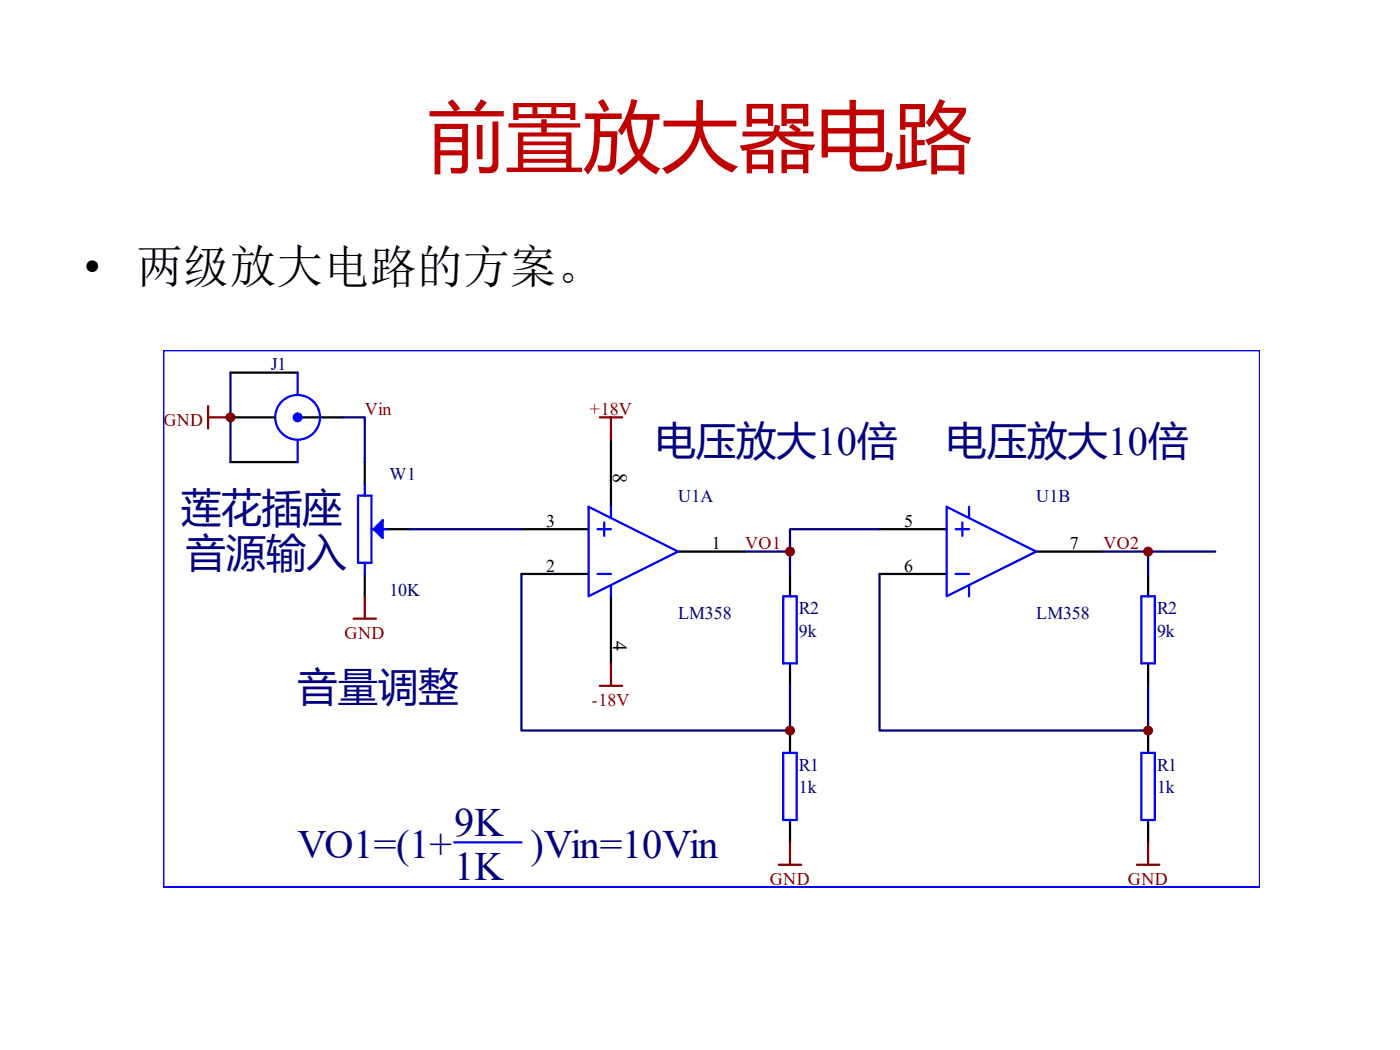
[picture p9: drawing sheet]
<svg xmlns="http://www.w3.org/2000/svg" width="254mm" height="190mm" viewBox="0 0 254 190" stroke-linecap="round" stroke-linejoin="round" font-family="sans-serif">
<g fill="none" stroke="#000" stroke-width=".41">
<path d="M41.8 75.7h8.1M41.8 67.6h12.2M54 75.7h8.1M110.8 79.8v12.2M41.8 83.8h12.2M66.2 83.8v4.1M70.2 96h4.1M94.6 96h12.2M159.6 96h12.2M66.2 104.1v4.1M94.6 104.1h12.2M110.8 108.2v12.2"/>
<path d="M123 100.1h12.2M143.3 104.1v4.1M159.6 104.1h12.2M188 100.1h12.2M208.3 104.1v4.1M143.3 120.4v4M143.3 132.5v4.1M208.3 120.4v4M208.3 132.5v4.1M143.3 148.8v4M208.3 148.8v4"/>
</g>
<g fill="none" stroke="#00f" stroke-width=".41">
<path d="M29.6 63.5h199v97.4h-199zM54 67.6v4.1M54 79.8v4M65 89.9h2.4v12.2h-2.4zM66.2 87.9v2M67.4 96h2.8M106.8 92l16.2 8.1-16.2 8.1zM108.4 96h2.4M109.6 94.8v2.4M110.8 92v2M171.8 92l16.2 8.1-16.2 8.1zM173.4 96h2.4"/>
<path d="M174.6 94.8v2.4M175.8 92v2M66.2 102.1v2M108.4 104.1h2.4M110.8 106.2v2M142.1 108.2h2.4v12.2h-2.4zM173.4 104.1h2.4M175.8 106.2v2M207.1 108.2h2.4v12.2h-2.4zM142.1 136.6h2.4v12.2h-2.4zM207.1 136.6h2.4v12.2h-2.4zM82.4 152.8h12.2"/>
<circle cx="54" cy="75.7" r="4.1"/>
</g>
<path d="M67.8 96l1.6-1.6v3.2z" fill="#00f" stroke="#00f" stroke-width=".41"/>
<circle cx="54" cy="75.7" r=".81" fill="#00f" stroke="#00f" stroke-width=".18"/>
<path d="M41.8 67.6v16.2M62.1 75.7h4.1v8.1M74.3 96h20.3M159.6 96h-16.3v4.1M94.6 104.1v28.4h48.7v-8.1M135.2 100.1h8.1v4M159.6 104.1v28.4h48.7v-8.1M200.2 100.1h8.1v4M208.3 100.1h12.2" fill="none" stroke="#000080" stroke-width=".41"/>
<path d="M37.8 73.7v4M37.8 75.7h4M108.8 75.7h4.1M110.8 75.7v4.1M64.1 112.2h4.1M66.2 108.2v4M108.8 124.4h4.1M110.8 120.4v4M141.3 156.9h4.1M143.3 152.8v4.1M206.3 156.9h4M208.3 152.8v4.1" fill="none" stroke="#800000" stroke-width=".41"/>
<g fill="#800000" stroke="#800000" stroke-width=".18">
<circle cx="41.8" cy="75.7" r=".81"/>
<circle cx="143.3" cy="132.5" r=".81"/>
<circle cx="208.3" cy="132.5" r=".81"/>
<circle cx="143.3" cy="100.1" r=".81"/>
<circle cx="208.3" cy="100.1" r=".81"/>
</g>
<text font-size="14.1" fill="#c00000" x="77.6" y="29.8">前置放大器电路</text>
<g font-size="8.5">
<text x="15.2" y="51.3">•</text>
<text x="24.8" y="51.3">两级放大电路的方案。</text>
</g>
<g font-size="7.3" fill="#000080">
<text x="119" y="82.6">电压放大10倍</text>
<text x="171.8" y="82.6">电压放大10倍</text>
<text x="32.9" y="94.8">莲花插座</text>
<text x="33.7" y="102.9">音源输入</text>
<text x="54" y="127.3">音量调整</text>
<text x="54" y="155.7">VO1=(1+</text>
<text x="82.4" y="151.6">9K</text>
<text x="96.2" y="155.7">)Vin=10Vin</text>
<text x="82.4" y="159.7">1K</text>
</g>
<g font-size="3.7">
<text x="111.3" y="85.9" transform="rotate(90 111.3 85.9)">8</text>
<text x="111.3" y="116.3" transform="rotate(90 111.3 116.3)">4</text>
</g>
<g font-size="3.2" fill="#000080">
<text x="49.1" y="67.2">J1</text>
<text x="70.6" y="87.1">W1</text>
<text x="123" y="91.1">U1A</text>
<text x="188" y="91.1">U1B</text>
<text x="70.6" y="108.2">10K</text>
<text x="123" y="112.2">LM358</text>
<text x="145" y="111.4">R2</text>
<text x="188" y="112.2">LM358</text>
<text x="209.9" y="111.4">R2</text>
<text x="145" y="115.5">9k</text>
<text x="209.9" y="115.5">9k</text>
<text x="145" y="139.8">R1</text>
<text x="145" y="143.9">1k</text>
<text x="209.9" y="139.8">R1</text>
<text x="209.9" y="143.9">1k</text>
</g>
<g font-size="3.2" fill="#800000">
<text x="29.6" y="77.3">GND</text>
<text x="66.2" y="75.3">Vin</text>
<text x="107" y="75.3">+18V</text>
<text x="135.2" y="99.7">VO1</text>
<text x="200.2" y="99.7">VO2</text>
<text x="62.5" y="115.9">GND</text>
<text x="107.4" y="128.1">-18V</text>
<text x="139.7" y="160.5">GND</text>
<text x="204.6" y="160.5">GND</text>
</g>
<g font-size="3.2">
<text x="99.1" y="95.6">3</text>
<text x="164" y="95.6">5</text>
<text x="129.1" y="99.7">1</text>
<text x="194.1" y="99.7">7</text>
<text x="99.1" y="103.7">2</text>
<text x="164" y="103.7">6</text>
</g>
</svg>
